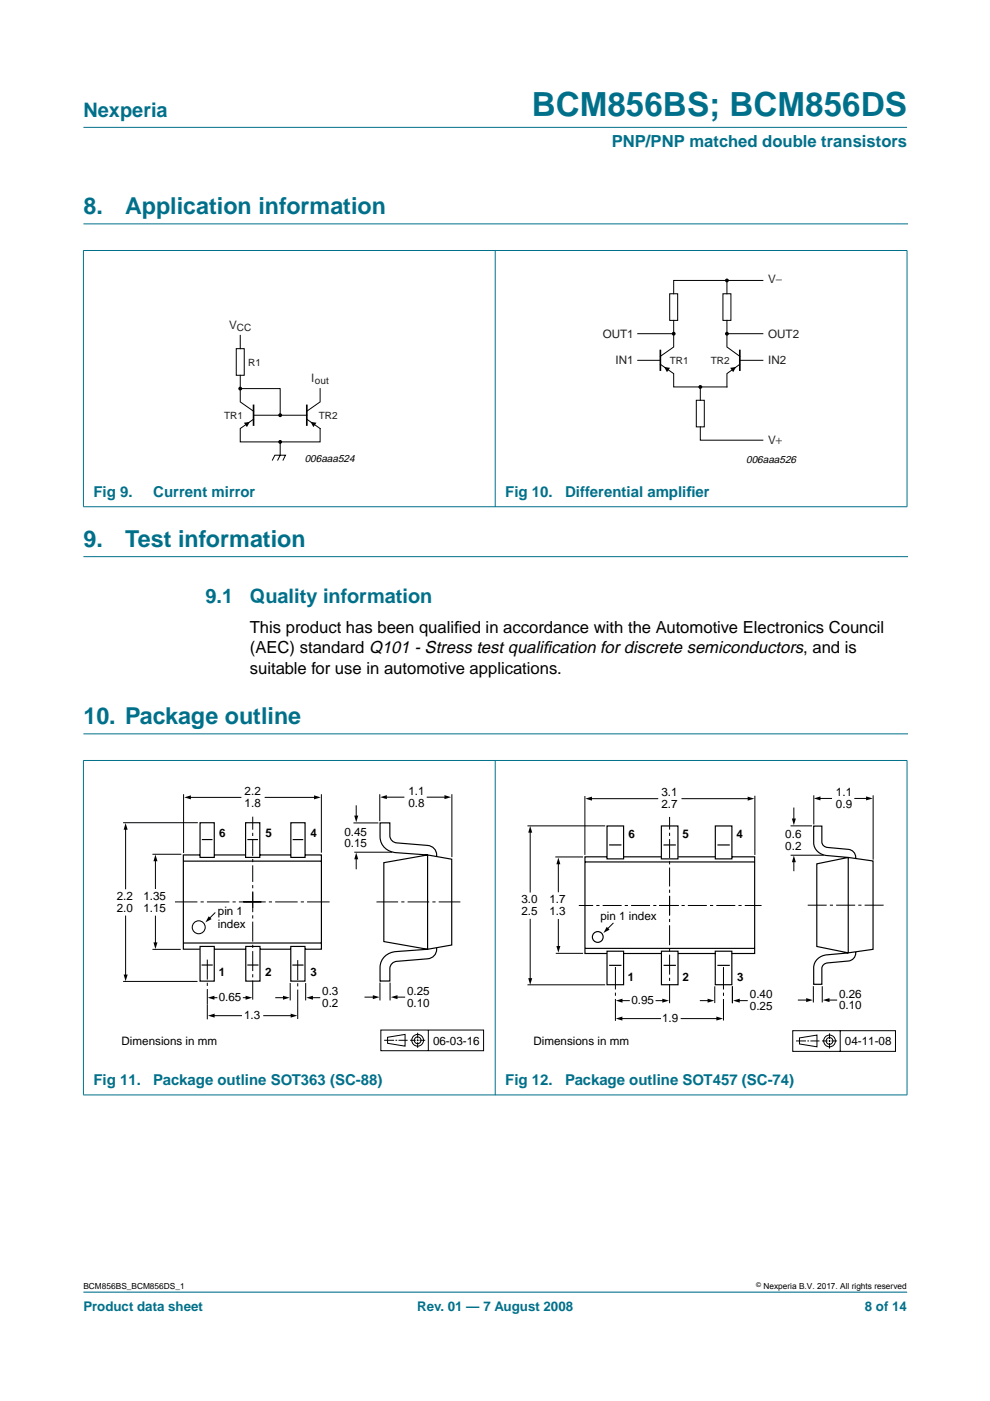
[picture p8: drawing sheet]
<svg xmlns="http://www.w3.org/2000/svg" width="210mm" height="297mm" viewBox="0 0 210 297" stroke-linecap="round" stroke-linejoin="round" font-family="sans-serif">
<path d="M17.7 47.5h174.7M17.7 118h174.7M17.7 155.6h174.7M192.3 273.9h-174.6" fill="none" stroke="#00708a" stroke-width=".21"/>
<g fill="#00708a" stroke="#00708a" stroke-width=".21">
<path d="M17.7 27h174.6z"/>
<path d="M17.7 53.2v54.2z"/>
<path d="M105 53.1v54.4z"/>
<path d="M192.3 53.2v54.2z"/>
<path d="M17.6 53.1h174.8z"/>
<path d="M17.6 107.4h174.8z"/>
<path d="M17.7 161.3v70.8z"/>
<path d="M105 161.2v71z"/>
<path d="M192.3 161.3v70.8z"/>
<path d="M17.6 161.2h174.8z"/>
<path d="M17.6 232.1h174.8z"/>
</g>
<g fill="none" stroke="#000" stroke-width=".21">
<path d="M154.1 59.5v2.8M161.7 59.5h-18.9v2.8M50.1 73.9h1.7v5.7h-1.7zM50.9 71.1v2.8M50.9 79.6v5.6l2.9 2M135.2 70.7h7.6M135.2 76.4h4.8M140 77.2l2.8 2v2.8h11.3v-2.8l2.8-2M142 62.3h1.7v5.6h-1.7zM142.8 67.9v5.7l-2.8 1.9M153.3 62.3h1.7v5.6h-1.7zM154.1 70.7h7.6"/>
<path d="M154.1 67.9v5.7l2.8 1.9M156.9 76.4h4.8M50.9 82.4h8.5v5.6M53.8 88.9l-2.9 2v2.8h17v-2.8l-2.9-2M53.8 88h11.2M57.7 97.6l.6-1.1h2.2l-.5 1.1M59.4 93.7v2.8l-.6 1.1M67.9 82.4v2.8l-2.9 2M147.6 84.9h1.7v5.6h-1.7zM148.5 90.5v2.8h13.2M148.5 82v2.9M26.1 174.4h15.8"/>
<path d="M26.6 175.6v12.9M38.9 168.4v12.5M40.1 169.1h11.1M56.1 169.1h10.8M68.1 168.4v12.4M74.9 174.5h5.3M75.5 170.7v2.5M80.5 168.4v5.7M81.7 169h4M90.5 169h4M95.8 168.4v13.3M111.8 175.1h16.5"/>
<path d="M112.4 176.3v12.9M124 168.8v12.4M125.2 169.3h14.4M144.5 169.3h14.3M160.1 168.7v12.6M167.6 175.1h4.6M168.3 171.2v2.6M172.5 168.6v6.2M173.6 169.3h2.8M181.1 169.3h2.8M185.1 168.6v13.7M26.6 194.1v12.8"/>
<path d="M32.3 181.1h6.1M33 182.3v6.2M33 194.1v6M45.6 193.5l-1.2 1.3M75.1 180.7h8M75.5 181.9v2.4M112.4 194.8v12.9M117.7 181.7h5.9M118.4 183v6.2M118.4 194.8v6.1M130.1 195.7l-1.4 1.3M167.6 181.3h7.1"/>
<path d="M168.3 182.5v2.2M26.1 208.1h15.8M32.3 201.3h6M44 213v3.1M45.2 215.3h6.1M45.2 211.5h.9M51.5 211.5h.9M55.8 215.3h6.1M58.4 211.5h1.9M61.5 208.4v3.7M63.1 213.3v2.8M64.8 208.4v3.7"/>
<path d="M66.1 211.5h1.8M77.3 211.4h2M80.6 208.3v3.8M80.7 218.4h21.8v4.4h-21.8zM82.2 219.9l3.7-.6v2.5l-3.7-.6zM82.7 208.3v3.8M84 211.4h1.9M88.6 219v1.2M90.8 218.4v4.4M111.8 208.8h16.5M117.8 202.1h5.8M131.6 216h8.6"/>
<path d="M131.7 212.2h1.8M139 212.2h1.7M144.3 216h7.9M148.4 212.2h1.9M151.5 209.1v3.6M155.3 209.1v3.6M156.6 212.2h1.9M168.1 218.5h21.8v4.4h-21.8zM169.2 212h2M172.4 209.1v3.4M174.3 209.1v3.4M175.6 212h1.9"/>
<path d="M175.9 219.1v1.2M178.1 218.5v4.4M81.5 220.6h2.1M83.9 220.6h.3M84.5 220.6h1.9M87 220.6h1.1M88.4 220.6h.3M88.6 220.4v.3M88.6 221v1.2M89 220.6h1.2M168.8 220.7h2.1M169.5 220.1l3.7-.6v2.4l-3.7-.6z"/>
<path d="M171.2 220.7h.3M171.8 220.7h1.9M174.3 220.7h1.2M175.7 220.7h.4M175.9 220.5v.4M175.9 221.1v1.2M176.3 220.7h1.2"/>
<circle cx="88.6" cy="220.6" r=".71"/>
<circle cx="88.6" cy="220.6" r="1.24"/>
<circle cx="175.9" cy="220.7" r=".71"/>
<circle cx="175.9" cy="220.7" r="1.24"/>
</g>
<g fill="#000">
<path d="M140.8 77.8l1.3 .2-.7 .9zM154.8 78l1.3-.2-.6 1.1zM51.7 89.6l1.3-.2-.6 1.2zM65.8 89.4l1.3 .2-.7 1zM26.6 174.5l.5 1.4h-.9zM39.1 169.1l1.4-.5v.9zM66.6 168.6l1.4 .5-1.4 .4zM75.1 172.9h.9l-.5 1.4zM80.6 169l1.4-.4v.8zM94.2 168.6l1.4 .4-1.4 .4zM112.4 175.1l.4 1.4h-.8zM124.1 169.3l1.4-.4v.8z"/>
<path d="M158.5 168.9l1.4 .4-1.4 .4zM167.9 173.5h.8l-.4 1.5zM172.5 169.3l1.5-.4v.8zM183.6 168.9l1.4 .4-1.4 .4zM33 181.2l.4 1.4h-.9zM32.5 199.8h.9l-.4 1.4zM44.3 194.3l.6 .6-1.3 .7zM75.5 180.8l.5 1.4h-.9zM118.4 181.8l.4 1.4h-.8zM128.6 196.5l.6 .6-1.3 .7zM168.3 181.4l.4 1.4h-.8zM26.2 206.6h.9l-.5 1.4z"/>
<path d="M44 211.5l1.5-.4v.9zM44.1 215.3l1.4-.4v.9zM52.1 211.1l1.4 .4-1.4 .5zM60 211.1l1.4 .4-1.4 .5zM61.6 214.9l1.4 .4-1.4 .5zM64.9 211.5l1.4-.4v.9zM79 211l1.5 .4-1.5 .4zM82.9 211.4l1.4-.4v.8zM112 207.4h.8l-.4 1.4zM118 200.6h.8l-.4 1.4zM130.5 216l1.5-.5v.9zM130.6 212.2l1.4-.5v.9z"/>
<path d="M140.4 211.7l1.4 .5-1.4 .4zM150 211.7l1.4 .5-1.4 .4zM151.9 215.5l1.4 .5-1.4 .4zM155.4 212.2l1.4-.5v.9zM170.9 211.6l1.4 .4-1.4 .5zM174.5 212l1.4-.4v.9z"/>
</g>
<path d="M140 74.1v4.6M156.9 74.1v4.6M53.8 85.8v4.5M65 85.8v4.5" fill="none" stroke="#000" stroke-width=".35"/>
<g fill="#000" stroke="#000" stroke-width=".25">
<circle cx="154.1" cy="59.5" r=".28"/>
<circle cx="142.8" cy="70.7" r=".28"/>
<circle cx="154.1" cy="70.7" r=".28"/>
<circle cx="50.9" cy="82.4" r=".28"/>
<circle cx="59.4" cy="93.7" r=".28"/>
<circle cx="59.4" cy="88" r=".28"/>
<circle cx="148.5" cy="82" r=".28"/>
</g>
<path d="M19.9 165.8h83v57.3h-83zM107.1 165.9h83.1v57.4h-83.1z" fill="none" stroke="#fff" stroke-width=".21"/>
<path d="M51.6 191.2h18.5M55.4 191.2h-18.4M130.5 205v11.4M153.4 205v11.4" fill="none" stroke="#000" stroke-width=".21" stroke-dasharray="4.8 .7 .7 .7" stroke-linecap="butt"/>
<path d="M53.6 192.5v-19.3" fill="none" stroke="#000" stroke-width=".21" stroke-dasharray="3.5 .7 .7 .7" stroke-linecap="butt"/>
<path d="M53.6 189.2v22.7M142 189.9v22.8M44 203.5v9.5M63.1 203.6v9.7" fill="none" stroke="#000" stroke-width=".21" stroke-dasharray="4.2 .7 .7 .7" stroke-linecap="butt"/>
<path d="M97.6 191.2h-18.1" fill="none" stroke="#000" stroke-width=".21" stroke-dasharray="4.6 .7 .7 .7" stroke-linecap="butt"/>
<g fill="none" stroke="#000" stroke-width=".25">
<path d="M42.4 174.4h3v7.4h-3zM42.8 178h2.3M52.1 174.4h3v7.4h-3zM52.5 178h2.2M61.7 174.4h3v7.4h-3zM62 178h2.3M128.7 175.1h3.5v7h-3.5zM129.1 179.1h2.7M140.2 175.1h3.5v7h-3.5zM140.7 179.1h2.6M151.7 175.1h3.5v7h-3.5zM152.1 179.1h2.6"/>
<path d="M38.9 182.6h29.2M38.9 199.9h29.2M42.4 181.3h-3.5v19.9h3.4M45.4 181.3h6.7M55.1 181.3h6.6M64.7 181.3h3.4v19.9h-3.4M81.4 182.9l9.3-1.6 5.1 .9v18.2l-5.1 .9-9.3-1.7zM92.6 181.5a2.04 2.04 0 0 0-1.9-2.2l-6.6-.6a1.59 1.59 0 0 1-1.4-1.4v-2.8h-2.1v3a3.5 3.5 0 0 0 3.4 3.3l6.7 .5v20l-6.7 .5a3.5 3.5 0 0 0-3.4 3.2v3h2.1v-2.7a1.59 1.59 0 0 1 1.4-1.5l6.6-.5a2.04 2.04 0 0 0 1.9-2.3M124.1 182.7h35.9M128.7 181.7h-4.7v20.5h4.6M132.2 181.7h8M143.8 181.7h7.9"/>
<path d="M155.2 181.7h4.8v20.5h-4.8M173.2 183.2l6.6-1.4 5.3 .7v18.8l-5.3 .7-6.6-1.3zM181.4 182v-.2a1.71 1.71 0 0 0-1.5-1.7l-4.4-.4a1.28 1.28 0 0 1-1.2-1.2v-3.4h-1.8v3.6a2.87 2.87 0 0 0 2.8 2.7l4.5 .4v20.2M42.4 200.7h3v7.3h-3zM42.7 204.6h2.4M45.4 201.2h6.7M52.1 200.7h3v7.3h-3zM52.4 204.6h2.4M55.1 201.2h6.6M61.7 200.7h3v7.3h-3zM62 204.6h2.4M80.6 208h.1"/>
<path d="M124.1 201.1h35.9M128.7 201.7h3.5v7.1h-3.5zM129.1 204.7h2.7M132.2 202.2h8.1M140.2 201.7h3.6v7.1h-3.6zM140.7 204.7h2.6M143.8 202.2h7.9M151.7 201.7h3.5v7.1h-3.5zM152.1 204.7h2.6M181.4 201.8v.2a1.71 1.71 0 0 1-1.5 1.8l-4.4 .4a1.28 1.28 0 0 0-1.2 1.1v3.4h-1.8v-3.5a2.87 2.87 0 0 1 2.8-2.8l4.5-.4"/>
<circle cx="126.7" cy="198.7" r="1.14"/>
</g>
<circle cx="42.1" cy="196.6" r="1.37" fill="none" stroke="#000" stroke-width=".22"/>
<path d="M139.8 192h21.7M142 194v-20.8M143.9 192h-21.2M187.3 191.9h-16.5" fill="none" stroke="#000" stroke-width=".21" stroke-dasharray="4 .7 .7 .7" stroke-linecap="butt"/>
<text font-size="7.1" fill="#00708a" x="112.7" y="24.7">BCM856BS; BCM856DS</text>
<g font-size="4.9" fill="#00708a">
<text x="17.7" y="45.5">8.</text>
<text x="26.5" y="45.5">Application information</text>
<text x="17.7" y="116">9.</text>
<text x="26.5" y="116">Test information</text>
<text x="17.7" y="153.6">10. Package outline</text>
</g>
<g font-size="4.2" fill="#00708a">
<text x="17.7" y="24.9">Nexperia</text>
<text x="43.6" y="127.9">9.1</text>
<text x="53" y="127.9">Quality information</text>
</g>
<text font-size="3.6" x="115.1" y="138.5">ication for discrete semiconductors, and is</text>
<text font-size="3.5" fill="#00708a" x="129.7" y="31.1">PNP/PNP matched double transistors</text>
<g font-size="3.5">
<text x="53" y="134.1">This product has been qualif</text>
<text x="96.3" y="134.1">ied in accordance with the Automotive Electronics Council</text>
<text x="53" y="138.5">(AEC) standard Q101 - Stress test qualif</text>
<text x="53" y="143">suitable for use in automotive applications.</text>
</g>
<g font-size="3.2" fill="#00708a">
<text x="19.8" y="105.3">Fig 9.</text>
<text x="32.5" y="105.3">Current mirror</text>
<text x="107.1" y="105.3">Fig 10.</text>
<text x="119.8" y="105.3">Differential amplif</text>
<text x="145.5" y="105.3">ier</text>
<text x="19.8" y="230">Fig 11.</text>
<text x="32.5" y="230">Package outline SOT363 (SC-88)</text>
<text x="107.1" y="230">Fig 12.</text>
<text x="119.8" y="230">Package outline SOT457 (SC-74)</text>
</g>
<g font-size="2.8" fill="#00708a">
<text x="17.7" y="278">Product data sheet</text>
<text x="88.5" y="278">Rev. 01 — 7 August 2008</text>
<text x="183.4" y="278">8 of 14</text>
</g>
<g font-size="2.5" fill="#231f20">
<text x="162.9" y="60">V−</text>
<text x="48.6" y="69.7">V</text>
<text x="127.8" y="71.6">OUT1</text>
<text x="162.9" y="71.6">OUT2</text>
<text x="130.5" y="77.2">IN1</text>
<text x="162.9" y="77.2">IN2</text>
<text x="66" y="81">l</text>
<text x="162.9" y="94.2">V+</text>
</g>
<g font-size="2.5">
<text x="51.9" y="168.6">2.2</text>
<text x="51.9" y="171">1.8</text>
<text x="86.6" y="168.6">1.1</text>
<text x="86.6" y="171">0.8</text>
<text x="140.2" y="168.8">3.1</text>
<text x="140.2" y="171.3">2.7</text>
<text x="177.3" y="168.8">1.1</text>
<text x="177.3" y="171.3">0.9</text>
<text x="46.5" y="177.5">6</text>
<text x="56.3" y="177.5">5</text>
<text x="65.8" y="177.5">4</text>
<text x="73" y="177.2">0.45</text>
<text x="73" y="179.7">0.15</text>
<text x="133.3" y="177.7">6</text>
<text x="144.7" y="177.7">5</text>
<text x="156.1" y="177.7">4</text>
<text x="166.5" y="177.8">0.6</text>
<text x="166.5" y="180.2">0.2</text>
<text x="24.8" y="190.8">2.2</text>
<text x="30.4" y="190.8">1.35</text>
<text x="110.5" y="191.5">3.0</text>
<text x="116.5" y="191.5">1.7</text>
<text x="24.8" y="193.3">2.0</text>
<text x="30.4" y="193.3">1.15</text>
<text x="46.2" y="194">pin 1</text>
<text x="46.2" y="196.7">index</text>
<text x="110.5" y="194">2.5</text>
<text x="116.5" y="194">1.3</text>
<text x="127.3" y="195.1">pin 1 index</text>
<text x="46.4" y="206.8">1</text>
<text x="56.2" y="206.8">2</text>
<text x="65.8" y="206.8">3</text>
<text x="133.1" y="208">1</text>
<text x="144.7" y="208">2</text>
<text x="156.3" y="208">3</text>
<text x="46.4" y="212.3">0.65</text>
<text x="68.3" y="211.1">0.3</text>
<text x="68.3" y="213.5">0.2</text>
<text x="86.3" y="210.9">0.25</text>
<text x="86.3" y="213.4">0.10</text>
<text x="133.9" y="212.9">0.95</text>
<text x="159" y="211.7">0.40</text>
<text x="159" y="214.1">0.25</text>
<text x="177.9" y="211.6">0.26</text>
<text x="177.9" y="214">0.10</text>
<text x="25.8" y="221.5">Dimensions in mm</text>
<text x="51.7" y="216.1">1.3</text>
<text x="91.8" y="221.5">06-03-16</text>
<text x="113.1" y="221.6">Dimensions in mm</text>
<text x="140.4" y="216.7">1.9</text>
<text x="179.1" y="221.6">04-11-08</text>
</g>
<g font-size="2.2">
<text x="64.6" y="97.9">006aaa524</text>
<text x="158.2" y="98.1">006aaa526</text>
</g>
<g font-size="2.1" fill="#231f20">
<text x="50.2" y="70.2">CC</text>
<text x="52.6" y="77.6">R1</text>
<text x="142" y="77.2">TR1</text>
<text x="150.7" y="77.2">TR2</text>
<text x="66.8" y="81.5">out</text>
<text x="47.5" y="88.9">TR1</text>
<text x="67.6" y="88.9">TR2</text>
</g>
<g font-size="1.8">
<text x="17.7" y="273.4">BCM856BS_BCM856DS_1</text>
<text x="161.9" y="273.4">Nexperia B.V. 2017. All rights reserved</text>
</g>
<text font-size="1.4" x="160.4" y="272.9">©</text>
</svg>
